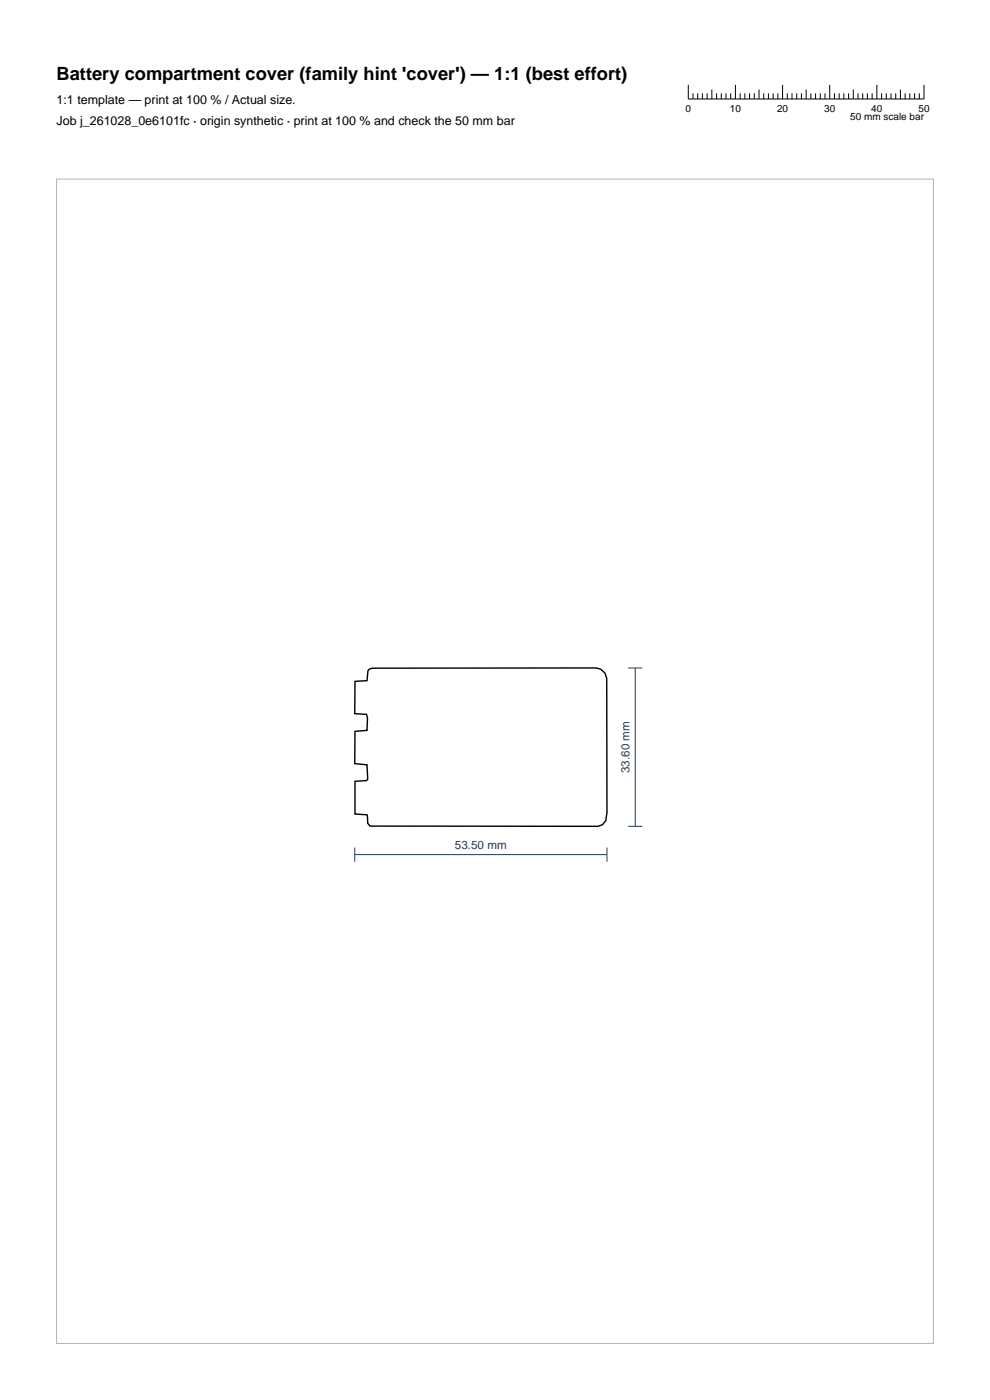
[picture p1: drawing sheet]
<svg xmlns="http://www.w3.org/2000/svg" width="210mm" height="297mm" viewBox="0 0 210 297" stroke-linecap="round" stroke-linejoin="round" font-family="sans-serif">
<g fill="none" stroke="#000" stroke-width=".21">
<path d="M146 18v3h50v-3M147 19.8v1.2M148 19.8v1.2M149 19.8v1.2M150 19.8v1.2M151 19v2M152 19.8v1.2M153 19.8v1.2M154 19.8v1.2M155 19.8v1.2M156 18v3M157 19.8v1.2"/>
<path d="M158 19.8v1.2M159 19.8v1.2M160 19.8v1.2M161 19v2M162 19.8v1.2M163 19.8v1.2M164 19.8v1.2M165 19.8v1.2M166 18v3M167 19.8v1.2M168 19.8v1.2M169 19.8v1.2"/>
<path d="M170 19.8v1.2M171 19v2M172 19.8v1.2M173 19.8v1.2M174 19.8v1.2M175 19.8v1.2M176 18v3M177 19.8v1.2M178 19.8v1.2M179 19.8v1.2M180 19.8v1.2M181 19v2"/>
<path d="M182 19.8v1.2M183 19.8v1.2M184 19.8v1.2M185 19.8v1.2M186 18v3M187 19.8v1.2M188 19.8v1.2M189 19.8v1.2M190 19.8v1.2M191 19v2M192 19.8v1.2M193 19.8v1.2"/>
<path d="M194 19.8v1.2M195 19.8v1.2"/>
</g>
<path d="M75.3 144.6l2.6-.2 .2-2.1 .3-.3 .6-.2 47.4-.1 1 .3 .9 .7 .4 1.2v28.5l-.2 1.7-.7 .9-1 .3h-48.3l-.5-.7-.1-1.8-2.6-.1v-6.9l2.5-.2 .2-.3-.1-3-2.6-.3v-6.9l2.6-.1v-2.7l-.1-.7-2.5-.2z" fill="none" stroke="#000" stroke-width=".3"/>
<path d="M133.2 141.7h3.1M134.8 141.7v33.6M75.3 179.8v3M128.7 179.8v3M133.2 175.3h3.1M75.3 181.3h53.4" fill="none" stroke="#1f3b5e" stroke-width=".21"/>
<path d="M12 38h186v247h-186z" fill="none" stroke="#b3b3b3" stroke-width=".21"/>
<text font-size="3.9" x="12" y="17">Battery compartment cover (family hint 'cover') — 1:1 (best effort)</text>
<g font-size="2.6">
<text x="12" y="22">1:1 template — print at 100 % / Actual size.</text>
<text x="12" y="26.5">Job j_261028_0e6101fc · origin synthetic · print at 100 % and check the 50 mm bar</text>
</g>
<g font-size="2.5" fill="#1f3b5e">
<text x="133.5" y="164" transform="rotate(-90 133.5 164)">33.60 mm</text>
<text x="96.5" y="180.1">53.50 mm</text>
</g>
<g font-size="2.1">
<text x="145.4" y="23.8">0</text>
<text x="154.8" y="23.8">10</text>
<text x="164.8" y="23.8">20</text>
<text x="174.8" y="23.8">30</text>
<text x="184.8" y="23.8">40</text>
<text x="194.8" y="23.8">50</text>
<text x="180.4" y="25.5">50 mm scale bar</text>
</g>
</svg>
